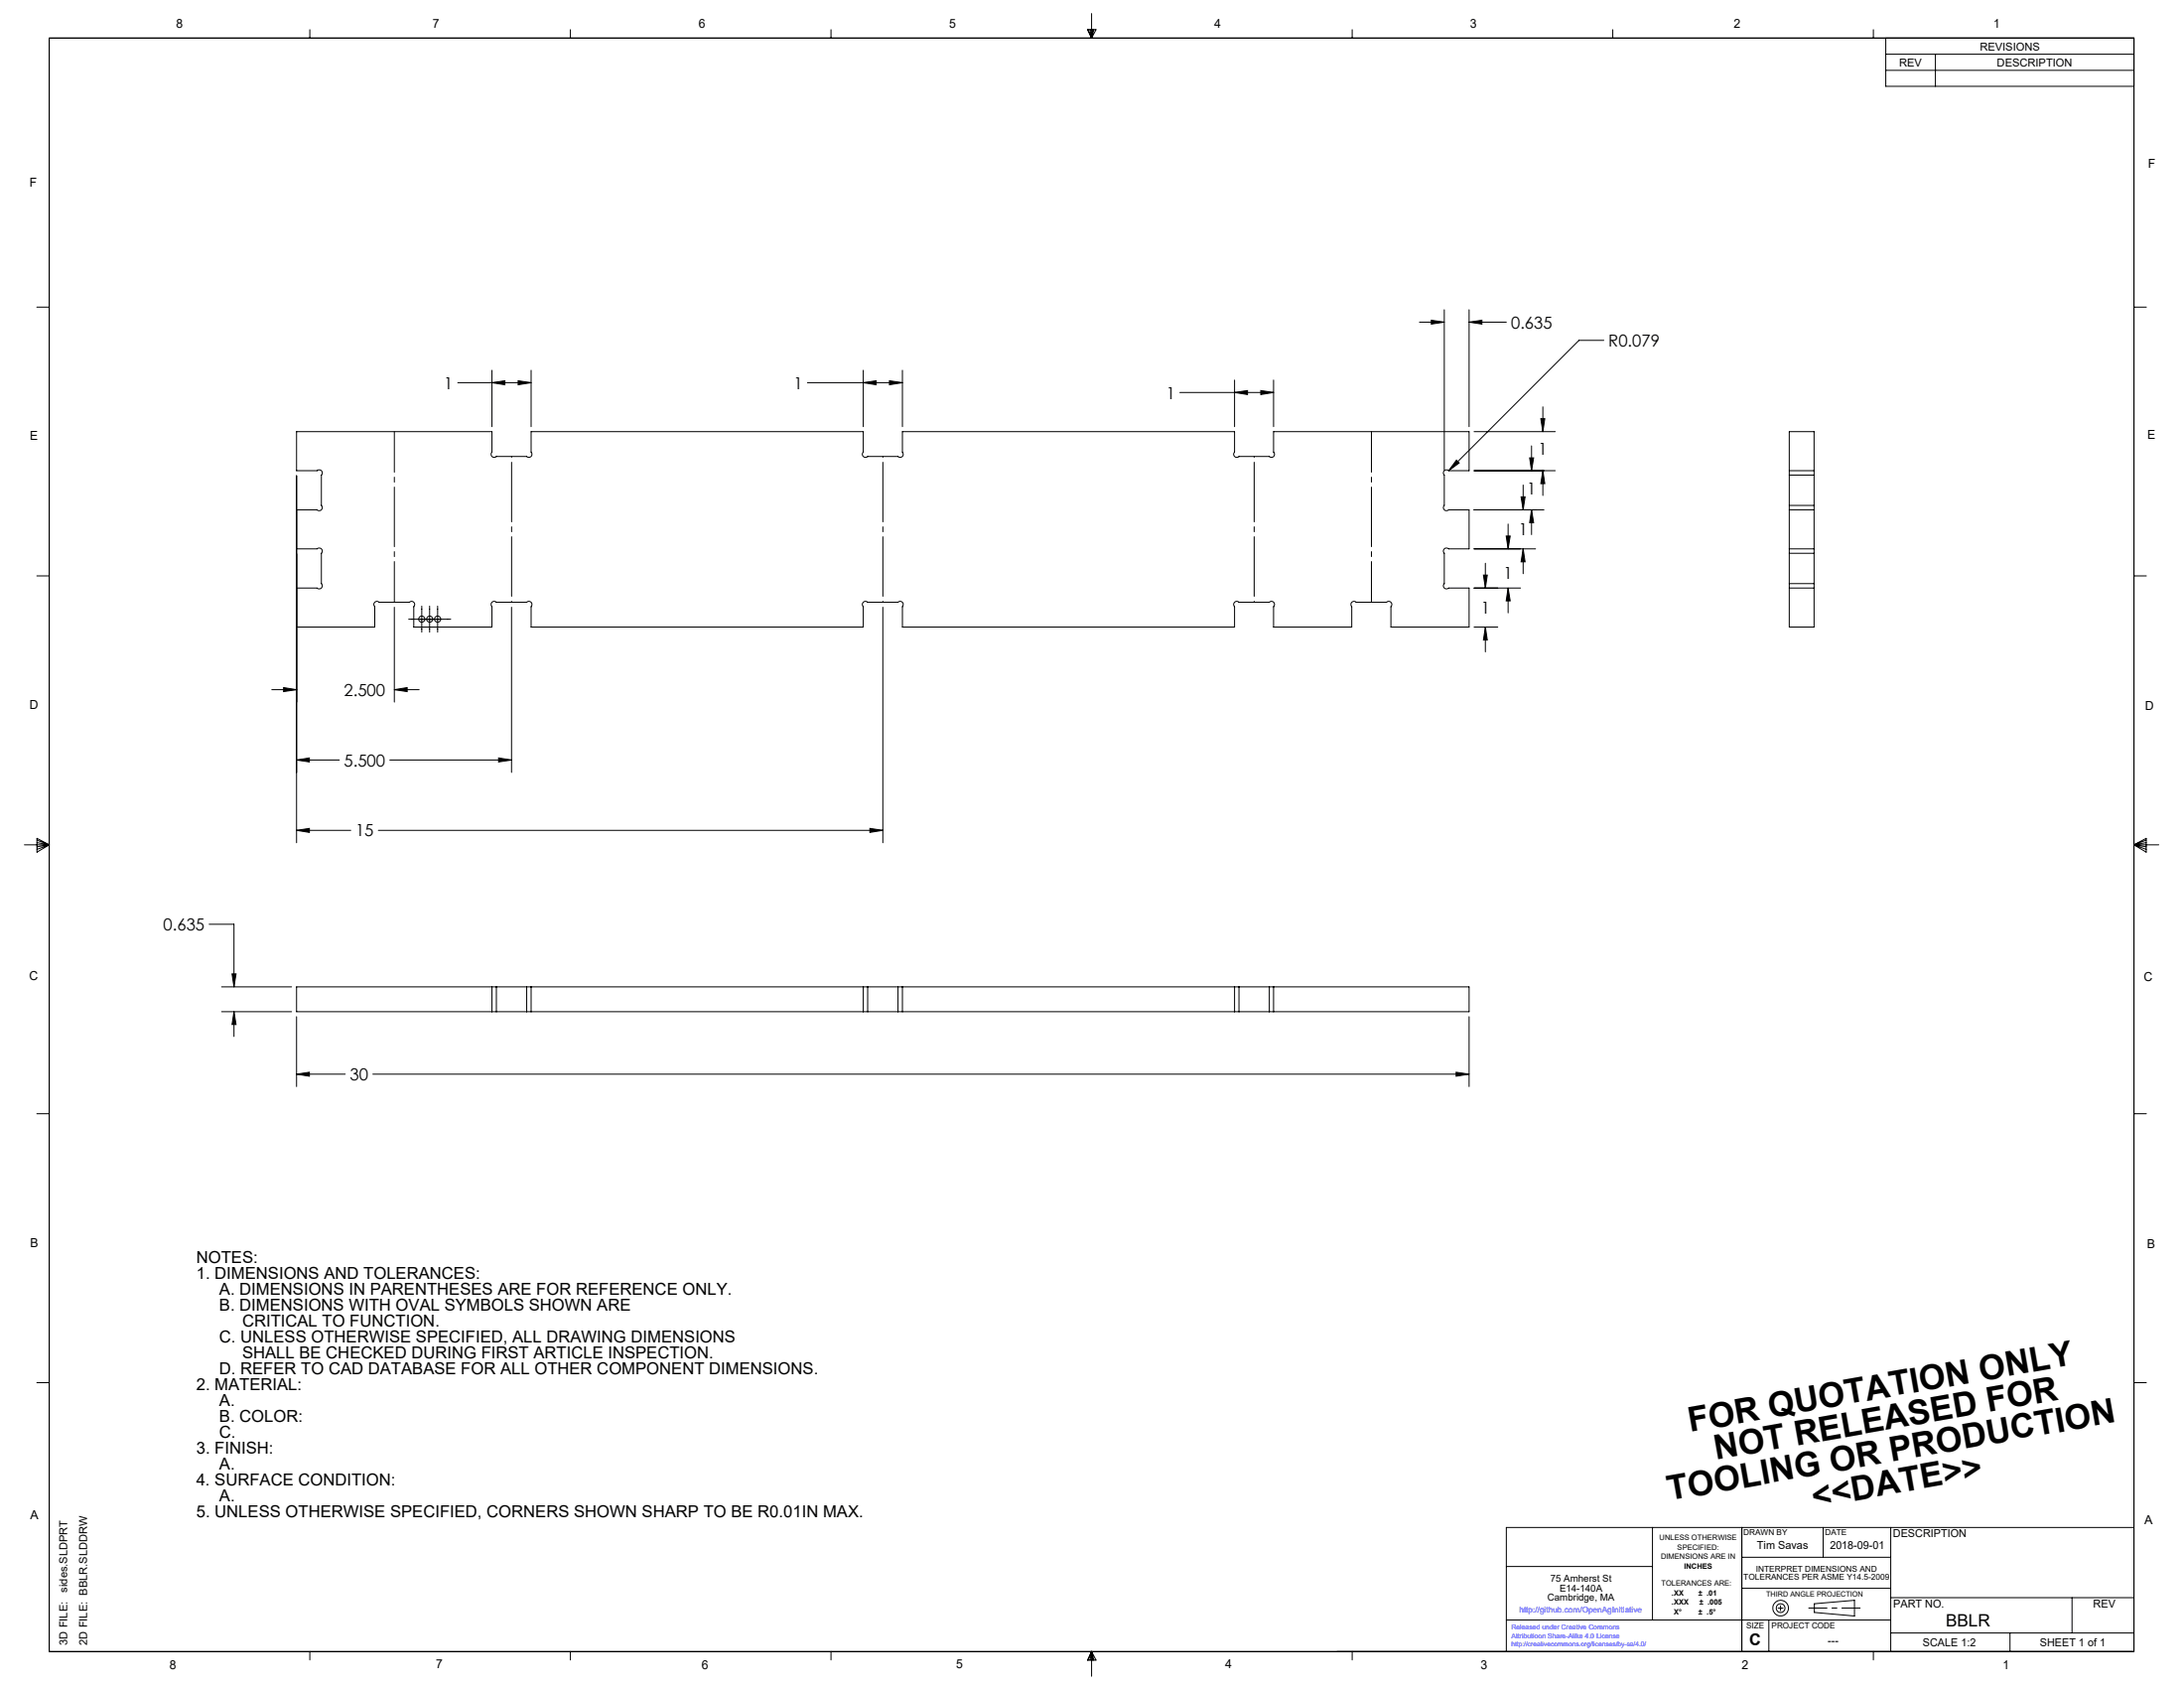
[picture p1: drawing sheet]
<svg xmlns="http://www.w3.org/2000/svg" width="559mm" height="432mm" viewBox="0 0 559 432" stroke-linecap="round" stroke-linejoin="round" font-family="sans-serif">
<g fill="none" stroke="#000" stroke-width=".25">
<path d="M12.6 9.7h533.4v412.8h-533.4zM79.3 7.6v2.1M145.9 7.6v2.1M212.6 7.6v2.1M278.2 7.6h2.2l-1.1 2.1zM278.4 7.6l.9 2.1M278.9 7.6l.4 2.1M279.3 3.5v6.2M279.6 7.6l-.3 2.1M279.9 7.6l-.6 2.1M346 7.6v2.1M412.6 7.6v2.1"/>
<path d="M479.3 7.6v2.1M482.5 9.7v12.4h63.5M482.5 18h63.5M482.5 13.9h63.5M495.2 13.9v8.2M9.4 78.6h3.2M369.5 79.2v41.1M375.9 79.2v29.9M546 78.6h3.2M117.1 97.9h18.8M125.9 94.7v14.4M125.9 97.9l3.3-.5v1z"/>
<path d="M132.6 97.4l3.3 .5-3.3 .5zM135.9 94.7v14.4M206.6 97.9h24.3M220.9 94.7v14.4M220.9 97.9l3.3-.5v1zM227.6 97.4l3.3 .5-3.3 .5zM230.9 94.7v14.4M315.9 97.2v11.9M322.6 99.9l3.3 .5-3.3 .5zM325.9 97.2v11.9M363.2 82.4h6.3M366.2 81.9l3.3 .5-3.3 .5z"/>
<path d="M375.9 82.4h9.5M375.9 82.4l3.3-.5v1zM410.4 87.1h-6.4l-33.3 33.3M301.9 100.4h24M315.9 100.4l3.3-.5v1zM372.6 117.7l.7 .7-2.6 2zM377.2 110.4h20.7M391.4 117.1h1l-.5 3.3zM391.9 114.1v6.3M394.2 107.1h1.1l-.5 3.3zM394.8 104.1v6.3M75.9 121.7v93.9"/>
<path d="M370.7 120.4a.8 .8 0 0 0-1.2 0 .8 .8 0 0 0 0 1.1v7.8a.8 .8 0 0 0 0 1.1 .8 .8 0 0 0 1.2 0h5.2v10h-5.2a.8 .8 0 0 0-1.2 0 .8 .8 0 0 0 0 1.1v7.8a.8 .8 0 0 0 0 1.1 .8 .8 0 0 0 1.2 0h5.2v10h-20v-5.2a.8 .8 0 0 0 0-1.1 .8 .8 0 0 0-1.1 0h-7.8a.8 .8 0 0 0-1.1 0 .8 .8 0 0 0 0 1.1v5.2h-20v-5.2a.79 .79 0 0 0 0-1.1 .79 .79 0 0 0-1.1 0h-7.8a.8 .8 0 0 0-1.1 0 .8 .8 0 0 0 0 1.1v5.2h-85v-5.2a.8 .8 0 0 0 0-1.1 .8 .8 0 0 0-1.1 0h-7.8a.8 .8 0 0 0-1.1 0 .8 .8 0 0 0 0 1.1v5.2h-85v-5.2a.8 .8 0 0 0 0-1.1 .8 .8 0 0 0-1.1 0h-7.8a.8 .8 0 0 0-1.1 0 .8 .8 0 0 0 0 1.1v5.2h-20v-5.2a.8 .8 0 0 0 0-1.1 .8 .8 0 0 0-1.2 0h-7.7a.8 .8 0 0 0-1.1 0 .8 .8 0 0 0 0 1.1v5.2h-20M370.7 120.4h5.2v-10h-50v5.2a.79 .79 0 0 1 0 1.2 .79 .79 0 0 1-1.1 0h-7.8a.8 .8 0 0 1-1.1 0 .8 .8 0 0 1 0-1.2v-5.2h-85v5.2a.8 .8 0 0 1 0 1.2 .8 .8 0 0 1-1.1 0h-7.8a.8 .8 0 0 1-1.1 0 .8 .8 0 0 1 0-1.2v-5.2h-85v5.2a.8 .8 0 0 1 0 1.2 .8 .8 0 0 1-1.1 0h-7.8a.8 .8 0 0 1-1.1 0 .8 .8 0 0 1 0-1.2v-5.2h-50v10h5.2a.8 .8 0 0 1 1.1 0 .8 .8 0 0 1 0 1.1v7.8a.8 .8 0 0 1 0 1.1 .8 .8 0 0 1-1.1 0h-5.2M377.2 120.4h20.7M377.2 130.4h17.8M385.4 137.1h1l-.5 3.3zM385.9 134.1v6.3M389.2 127.1h1l-.5 3.3zM389.7 124.1v6.3M391.9 130.4v6.4M391.9 130.4l.5 3.3h-1zM394.8 120.4v6.4M394.8 120.4l.5 3.3h-1.1z"/>
<path d="M457.8 129.3v1.1M457.8 120.4v1.1M457.8 120.4v-10h6.3v10M457.8 120.4h6.3M457.8 130.4h6.3M457.8 121.5v7.8M457.8 130.4v10M457.8 129.3h6.3M457.8 121.5h6.3M464.1 129.3v1.1M464.1 120.4v1.1M464.1 121.5v7.8"/>
<path d="M464.1 130.4v10M9.4 147.3h3.2M75.9 140.4h5.2a.8 .8 0 0 1 1.1 0 .8 .8 0 0 1 0 1.1v7.8a.8 .8 0 0 1 0 1.1 .8 .8 0 0 1-1.1 0h-5.2M100.9 155.3v24.3M104.6 158.4h10.7M107.9 155v6.7M109.9 155v6.7M112 155v6.7M130.9 155.3v42.3M225.9 155.3v60.3M377.2 140.4h15.7M377.2 150.4h11.8"/>
<path d="M379.6 147.1h.9l-.5 3.3zM380 144.1v6.3M385.9 150.4v6.4M385.9 150.4l.5 3.3h-1zM389.7 140.4v6.4M389.7 140.4l.5 3.3h-1zM457.8 140.4v1.1M457.8 149.3v1.1M457.8 140.4h6.3M457.8 150.4h6.3M457.8 150.4v10h6.3v-10M457.8 141.5v7.8"/>
<path d="M457.8 141.5h6.3M457.8 149.3h6.3M464.1 140.4v1.1M464.1 149.3v1.1M464.1 141.5v7.8M546 147.3h3.2M69.5 176.4h6.4M72.6 175.9l3.3 .5-3.3 .5zM100.9 176.4l3.3-.5v1zM100.9 176.4h6.3M377.2 160.4h6M380 160.4v6.4"/>
<path d="M380 160.4l.5 3.3h-.9zM75.9 194.4l3.3-.5v1zM75.9 194.4h10.9M99.7 194.4h31.2M127.6 193.9l3.3 .5-3.3 .5zM6.2 216.1h6.4M9.5 214.5l3.1 1.6-3.1 1.9zM9.5 214.9l3.1 1.2M9.5 215.5l3.1 .6M12.6 216.1l-3.1 1.2M12.6 216.1l-3.1 .5M75.9 212.4l3.3-.5v1z"/>
<path d="M75.9 212.4h13.8M96.8 212.4h129.1M222.6 211.9l3.3 .5-3.3 .5zM546 216.1h6.3M546 216.1l3.1 .5M546 216.1l3.1 1.2M546 216.1l3.1-1.6v3.5zM549.1 215.5l-3.1 .6M549.1 214.9l-3.1 1.2M53.5 236.4h6.4v16M56.7 258.8h17.9M56.7 252.4h17.9"/>
<path d="M59.4 249.1h1l-.5 3.3zM59.9 258.8v6.3M59.9 258.8l.5 3.3h-1zM125.9 258.8h1.1M125.9 252.4h1.1M125.9 252.4h-50v6.4h50M125.9 252.4v6.4M127 258.8h7.8M127 252.4h7.8M127 252.4v6.4M134.8 258.8h1.1M134.8 252.4h1.1"/>
<path d="M134.8 252.4v6.4M135.9 252.4v6.4M135.9 258.8h85M135.9 252.4h85M220.9 258.8h1.1M220.9 252.4h1.1M220.9 252.4v6.4M222 258.8h7.8M222 252.4h7.8M222 252.4v6.4M229.8 258.8h1.1M229.8 252.4h1.1"/>
<path d="M229.8 252.4v6.4M230.9 252.4v6.4M230.9 258.8h85M230.9 252.4h85M315.9 258.8h1.1M315.9 252.4h1.1M315.9 252.4v6.4M317 258.8h7.8M317 252.4h7.8M317 252.4v6.4M324.8 258.8h1.1M324.8 252.4h1.1"/>
<path d="M324.8 252.4v6.4M325.9 252.4h50v6.4h-50M325.9 252.4v6.4M75.9 260.1v17.9M75.9 274.8h12.4M75.9 274.8l3.3-.5v1zM95.4 274.8h280.5M372.6 274.3l3.3 .5-3.3 .5zM375.9 260.1v17.9M9.4 284.9h3.2M546 284.9h3.2M9.4 353.7h3.2"/>
<path d="M546 353.7h3.2M422.8 390.7v23.7M445.7 390.7v31.8M445.7 398.4h38.1M466.5 390.7v7.7M483.8 390.7v31.8M546 390.7h-160.6v31.8M385.4 400.7h37.4M385.4 414.4h98.4M445.7 406.3h38.1M452.6 414.4v8.1M454.9 411.4h1.3"/>
<path d="M455.6 410.7v1.3M464.2 410.2l10.3-.8v4l-10.3-.9zM483.8 408.7h62.2M483.8 417.7h62.2M514.3 417.7v4.8M530.2 408.7v9M79.3 422.5v2.1M145.9 422.5v2.1M212.6 422.5v2.1M279.3 422.5v6.3M279.3 422.5l1.1 2.2h-2.2zM279.3 422.5l.6 2.2"/>
<path d="M279.3 422.5l-.9 2.2M279.3 422.5l-.4 2.2M279.3 422.5l.3 2.2M346 422.5v2.1M479.3 422.5v2.1"/>
<circle cx="107.9" cy="158.4" r=".78"/>
<circle cx="110" cy="158.4" r=".78"/>
<circle cx="112" cy="158.4" r=".8"/>
<circle cx="455.6" cy="411.4" r="1.13"/>
<circle cx="455.6" cy="411.4" r="2.01"/>
</g>
<path d="M462.8 411.3h13.1" fill="none" stroke="#000" stroke-width=".25" stroke-dasharray="15.2 1.3 1.3 1.3" stroke-dashoffset="10.6"/>
<path d="M130.9 116.7v37.3M225.9 116.7v37.3M320.9 116.7v37.3" fill="none" stroke="#000" stroke-width=".25" stroke-dasharray="15.2 1.3 1.3 1.3" stroke-dashoffset="-1.5"/>
<path d="M100.9 154v-43.6M350.9 154v-43.6" fill="none" stroke="#000" stroke-width=".25" stroke-dasharray="15.2 1.3 1.3 1.3" stroke-dashoffset="4.8"/>
<g fill="#000">
<path d="M394.2 107.1h1.1l-.5 3.3zM394.8 120.4l.5 3.3h-1.1zM391.4 117.1h1l-.5 3.3zM391.9 130.4l.5 3.3h-1zM389.2 127.1h1l-.5 3.3zM389.7 140.4l.5 3.3h-1zM385.4 137.1h1l-.5 3.3zM385.9 150.4l.5 3.3h-1zM379.6 147.1h.9l-.5 3.3zM380 160.4l.5 3.3h-.9zM375.9 82.4l3.3-.5v1zM366.2 81.9l3.3 .5-3.3 .5zM372.6 117.7l-1.9 2.7 2.6-2zM125.9 97.9l3.3-.5v1zM132.6 97.4l3.3 .5-3.3 .5zM227.6 97.4l3.3 .5-3.3 .5zM220.9 97.9l3.3-.5v1zM322.6 99.9l3.3 .5-3.3 .5zM315.9 100.4l3.3-.5v1zM59.9 258.8l.5 3.3h-1zM59.4 249.1h1l-.5 3.3zM75.9 274.8l3.3-.5v1zM372.6 274.3l3.3 .5-3.3 .5z"/>
<path d="M100.9 176.4l3.3-.5v1zM72.6 175.9l3.3 .5-3.3 .5zM127.6 193.9l3.3 .5-3.3 .5zM75.9 194.4l3.3-.5v1zM222.6 211.9l3.3 .5-3.3 .5zM75.9 212.4l3.3-.5v1z"/>
</g>
<g font-size="8.7">
<text x="432.4" y="366.3" transform="rotate(-10 432.4 366.3)">FOR QUOTATION ONLY</text>
<text x="439.1" y="373.5" transform="rotate(-10 439.1 373.5)">NOT RELEASED FOR</text>
<text x="427.1" y="383.9" transform="rotate(-10 427.1 383.9)">TOOLING OR PRODUCTION</text>
<text x="464.1" y="385.7" transform="rotate(-10 464.1 385.7)">&lt;&lt;DATE&gt;&gt;</text>
</g>
<text font-size="4.4" x="497.9" y="415.9">BBLR</text>
<g font-size="4.2">
<text x="386.6" y="84">0.635</text>
<text x="411.5" y="88.6">R0.079</text>
<text x="113.6" y="99.5">1</text>
<text x="203.1" y="99.5">1</text>
<text x="298.4" y="102">1</text>
<text x="393.6" y="116.4">1</text>
<text x="390.7" y="126.6">1</text>
<text x="388.5" y="136.9">1</text>
<text x="384.7" y="148.2">1</text>
<text x="378.9" y="156.9">1</text>
<text x="88" y="178">2.500</text>
<text x="88" y="196">5.500</text>
<text x="90.9" y="214">15</text>
<text x="41.8" y="238">0.635</text>
<text x="89.5" y="276.4">30</text>
<text x="50.2" y="323">NOTES:</text>
<text x="50.2" y="327.1">1. DIMENSIONS AND TOLERANCES:</text>
<text x="56.1" y="335.2">B. DIMENSIONS WITH OVAL SYMBOLS SHOWN ARE</text>
<text x="56.1" y="331.1">A. DIMENSIONS IN PARENTHESES ARE FOR REFERENCE ONLY.</text>
<text x="62" y="339.3">CRITICAL TO FUNCTION.</text>
<text x="56.1" y="343.4">C. UNLESS OTHERWISE SPECIFIED, ALL DRAWING DIMENSIONS</text>
<text x="62" y="347.5">SHALL BE CHECKED DURING FIRST ARTICLE INSPECTION.</text>
<text x="56.1" y="351.5">D. REFER TO CAD DATABASE FOR ALL OTHER COMPONENT DIMENSIONS.</text>
<text x="50.2" y="355.6">2. MATERIAL:</text>
<text x="56.1" y="359.7">A.</text>
<text x="56.1" y="363.8">B. COLOR:</text>
<text x="50.2" y="371.9">3. FINISH:</text>
<text x="56.1" y="367.8">C.</text>
<text x="56.1" y="376">A.</text>
<text x="50.2" y="380.1">4. SURFACE CONDITION:</text>
<text x="50.2" y="388.2">5. UNLESS OTHERWISE SPECIFIED, CORNERS SHOWN SHARP TO BE R0.01IN MAX.</text>
<text x="56.1" y="384.2">A.</text>
<text x="447.6" y="420.8">C</text>
</g>
<g font-size="3.2">
<text x="45" y="7.2">8</text>
<text x="110.7" y="7.2">7</text>
<text x="178.8" y="7.2">6</text>
<text x="242.9" y="7.2">5</text>
<text x="310.7" y="7.1">4</text>
<text x="376.1" y="7.2">3</text>
<text x="443.6" y="7.2">2</text>
<text x="510" y="7.1">1</text>
<text x="7.6" y="47.7">F</text>
<text x="549.6" y="42.9">F</text>
<text x="7.7" y="112.6">E</text>
<text x="549.4" y="112.3">E</text>
<text x="7.6" y="181.3">D</text>
<text x="548.9" y="181.5">D</text>
<text x="7.5" y="250.8">C</text>
<text x="548.5" y="251">C</text>
<text x="7.8" y="319.1">B</text>
<text x="549.3" y="319.3">B</text>
<text x="7.8" y="388.7">A</text>
<text x="548.7" y="389.8">A</text>
<text x="43.4" y="426.8">8</text>
<text x="111.6" y="426.8">7</text>
<text x="179.5" y="426.8">6</text>
<text x="244.6" y="426.8">5</text>
<text x="313.5" y="426.8">4</text>
<text x="378.8" y="426.9">3</text>
<text x="445.7" y="426.9">2</text>
<text x="512.5" y="426.9">1</text>
</g>
<g font-size="2.8">
<text x="486" y="16.9">REV</text>
<text x="506.6" y="12.8">REVISIONS</text>
<text x="511" y="16.9">DESCRIPTION</text>
<text x="484.4" y="393.3">DESCRIPTION</text>
<text x="449.6" y="396.3">Tim Savas</text>
<text x="468.2" y="396.3">2018-09-01</text>
<text x="17.2" y="407.3" transform="rotate(-90 17.2 407.3)">sides.SLDPRT</text>
<text x="484.4" y="411.2">PART NO.</text>
<text x="535.6" y="411.2">REV</text>
<text x="17.2" y="420.8" transform="rotate(-90 17.2 420.8)">3D FILE:</text>
<text x="22.3" y="420.8" transform="rotate(-90 22.3 420.8)">2D FILE: BBLR.SLDDRW</text>
<text x="467.7" y="420.6">---</text>
<text x="492" y="421.1">SCALE 1:2</text>
<text x="521.9" y="421.2">SHEET 1 of 1</text>
</g>
<g font-size="2.5">
<text x="396.7" y="404.6">75 Amherst St</text>
<text x="399" y="407">E14-140A</text>
<text x="395.9" y="409.5">Cambridge, MA</text>
</g>
<g font-size="2.1">
<text x="446.1" y="392.7">DRAWN BY</text>
<text x="467" y="392.8">DATE</text>
<text x="446.1" y="404.1">TOLERANCES PER ASME Y14.5-2009</text>
<text x="449.3" y="402">INTERPRET DIMENSIONS AND</text>
<text x="446.8" y="416.5">SIZE</text>
<text x="453.3" y="416.5">PROJECT CODE</text>
</g>
<text font-size="2.1" fill="#00f" x="388.7" y="412.6">http://github.com/OpenAgInitiative</text>
<g font-size="1.9">
<text x="424.6" y="394">UNLESS OTHERWISE</text>
<text x="425" y="398.8">DIMENSIONS ARE IN</text>
<text x="429.2" y="396.4">SPECIFIED:</text>
<text x="430.9" y="401.2">INCHES</text>
<text x="425.1" y="405.8">TOLERANCES ARE:</text>
<text x="427.7" y="408.2">.XX</text>
<text x="427.7" y="410.5">.XXX</text>
<text x="428.3" y="412.9">X°</text>
<text x="434.6" y="408.2">± .01</text>
<text x="434.6" y="412.9">± .5°</text>
<text x="434.8" y="410.5">± .005</text>
<text x="451.9" y="408.3">THIRD ANGLE PROJECTION</text>
</g>
<g font-size="1.7" fill="#00f">
<text x="386.7" y="416.7">Released under Creative Commons</text>
<text x="386.7" y="419">Attributioon Share-Alike 4.0 License</text>
<text x="386.7" y="421.2">http://creativecommons.org/licenses/by-sa/4.0/</text>
</g>
</svg>
